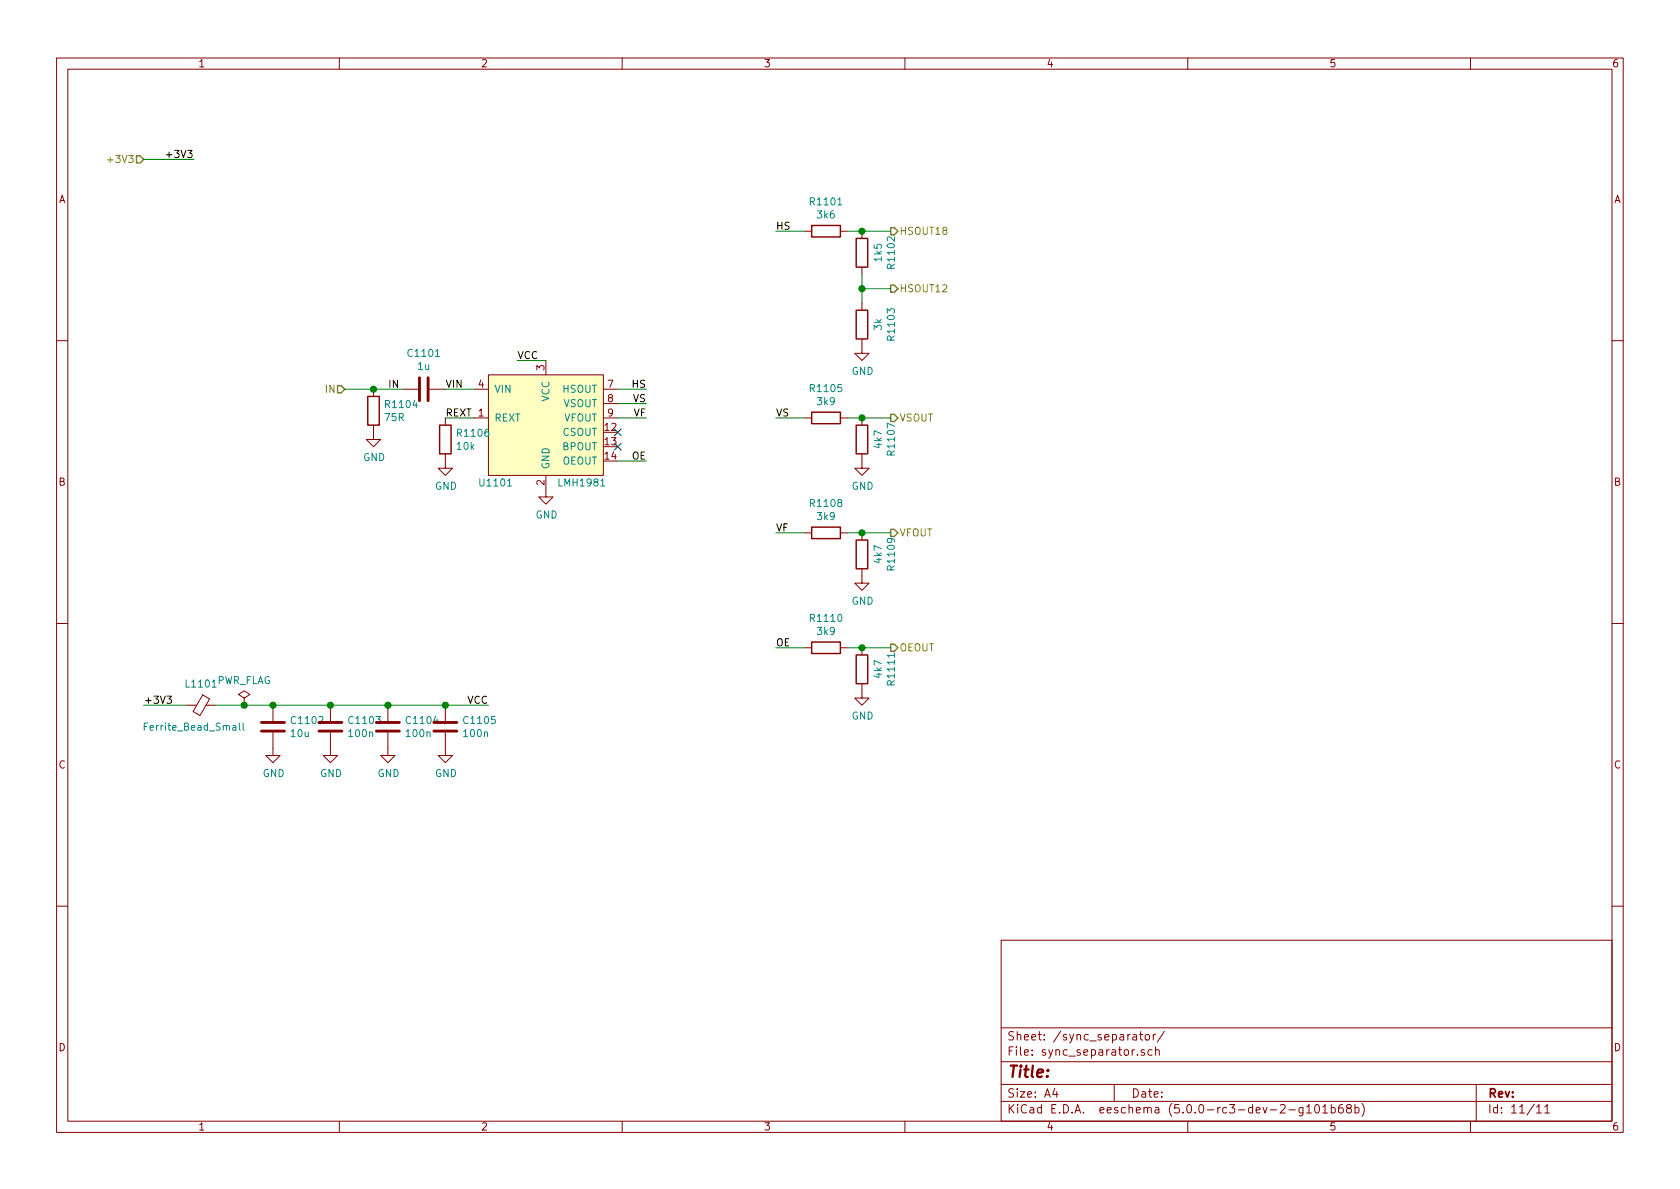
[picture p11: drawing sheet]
EESchema Schematic File Version 4
LIBS:AXIOM-photonSDI-hw-cache
EELAYER 26 0
EELAYER END
$Descr A4 11693 8268
encoding utf-8
Sheet 11 11
Title ""
Date ""
Rev ""
Comp ""
Comment1 ""
Comment2 ""
Comment3 ""
Comment4 ""
$EndDescr
Text HLabel 2400 2700 0    50   Input ~ 0
IN
$Comp
L Device:R R1104
U 1 1
P 2600 2850
F 0 "R1104" H 2670 2896 50  0000 L CNN
F 1 "75R" H 2670 2805 50  0000 L CNN
F 2 "Resistor_SMD:R_0402_1005Metric" V 2530 2850 50  0001 C CNN
F 3 "~" H 2600 2850 50  0001 C CNN
	1    2600 2850
	1    0    0    -1  
$EndComp
$Comp
L Device:C C1101
U 1 1
P 2950 2700
F 0 "C1101" V 2698 2700 50  0000 C CNN
F 1 "1u" V 2789 2700 50  0000 C CNN
F 2 "Capacitor_SMD:C_0402_1005Metric" H 2988 2550 50  0001 C CNN
F 3 "~" H 2950 2700 50  0001 C CNN
	1    2950 2700
	0    1    1    0   
$EndComp
$Comp
L power:GND #PWR01102
U 1 1
P 2600 3000
F 0 "#PWR01102" H 2600 2750 50  0001 C CNN
F 1 "GND" H 2605 2827 50  0000 C CNN
F 2 "" H 2600 3000 50  0001 C CNN
F 3 "" H 2600 3000 50  0001 C CNN
	1    2600 3000
	1    0    0    -1  
$EndComp
$Comp
L Video:LMH1981 U1101
U 1 1
P 3800 2950
F 0 "U1101" H 3450 2550 50  0000 C CNN
F 1 "LMH1981" H 4050 2550 50  0000 C CNN
F 2 "Package_SO:TSSOP-14_4.4x5mm_P0.65mm" H 3800 2700 50  0001 C CNN
F 3 "" H 3800 2700 50  0001 C CNN
	1    3800 2950
	1    0    0    -1  
$EndComp
$Comp
L power:GND #PWR01105
U 1 1
P 3800 3400
F 0 "#PWR01105" H 3800 3150 50  0001 C CNN
F 1 "GND" H 3805 3227 50  0000 C CNN
F 2 "" H 3800 3400 50  0001 C CNN
F 3 "" H 3800 3400 50  0001 C CNN
	1    3800 3400
	1    0    0    -1  
$EndComp
Wire Wire Line
	2400 2700 2600 2700
Wire Wire Line
	2600 2700 2800 2700
Connection ~ 2600 2700
Text Label 2700 2700 0    50   ~ 0
IN
Wire Wire Line
	3100 2700 3300 2700
Text Label 3100 2700 0    50   ~ 0
VIN
Text HLabel 1000 1100 0    50   Input ~ 0
+3V3
Wire Wire Line
	1350 1100 1000 1100
Text Label 1350 1100 2    50   ~ 0
+3V3
Wire Wire Line
	3600 2500 3800 2500
Text Label 3600 2500 0    50   ~ 0
VCC
$Comp
L Device:Ferrite_Bead_Small L1101
U 1 1
P 1400 4900
F 0 "L1101" V 1250 4900 50  0000 C CNN
F 1 "Ferrite_Bead_Small" V 1550 4850 50  0000 C CNN
F 2 "Inductor_SMD:L_0402_1005Metric" V 1330 4900 50  0001 C CNN
F 3 "~" H 1400 4900 50  0001 C CNN
	1    1400 4900
	0    1    1    0   
$EndComp
Wire Wire Line
	1000 4900 1300 4900
Text Label 1000 4900 0    50   ~ 0
+3V3
$Comp
L power:PWR_FLAG #FLG01101
U 1 1
P 1700 4900
F 0 "#FLG01101" H 1700 4975 50  0001 C CNN
F 1 "PWR_FLAG" H 1700 5074 50  0000 C CNN
F 2 "" H 1700 4900 50  0001 C CNN
F 3 "~" H 1700 4900 50  0001 C CNN
	1    1700 4900
	1    0    0    -1  
$EndComp
Wire Wire Line
	1700 4900 1900 4900
Text Label 3400 4900 2    50   ~ 0
VCC
$Comp
L Device:C C1102
U 1 1
P 1900 5050
F 0 "C1102" H 2015 5096 50  0000 L CNN
F 1 "10u" H 2015 5005 50  0000 L CNN
F 2 "Capacitor_SMD:C_0402_1005Metric" H 1938 4900 50  0001 C CNN
F 3 "~" H 1900 5050 50  0001 C CNN
	1    1900 5050
	1    0    0    -1  
$EndComp
$Comp
L power:GND #PWR01108
U 1 1
P 1900 5200
F 0 "#PWR01108" H 1900 4950 50  0001 C CNN
F 1 "GND" H 1905 5027 50  0000 C CNN
F 2 "" H 1900 5200 50  0001 C CNN
F 3 "" H 1900 5200 50  0001 C CNN
	1    1900 5200
	1    0    0    -1  
$EndComp
Connection ~ 1900 4900
$Comp
L Device:C C1103
U 1 1
P 2300 5050
F 0 "C1103" H 2415 5096 50  0000 L CNN
F 1 "100n" H 2415 5005 50  0000 L CNN
F 2 "Capacitor_SMD:C_0402_1005Metric" H 2338 4900 50  0001 C CNN
F 3 "~" H 2300 5050 50  0001 C CNN
	1    2300 5050
	1    0    0    -1  
$EndComp
$Comp
L power:GND #PWR01109
U 1 1
P 2300 5200
F 0 "#PWR01109" H 2300 4950 50  0001 C CNN
F 1 "GND" H 2305 5027 50  0000 C CNN
F 2 "" H 2300 5200 50  0001 C CNN
F 3 "" H 2300 5200 50  0001 C CNN
	1    2300 5200
	1    0    0    -1  
$EndComp
Connection ~ 2300 4900
Wire Wire Line
	2300 4900 2700 4900
Wire Wire Line
	1900 4900 2300 4900
$Comp
L Device:C C1104
U 1 1
P 2700 5050
F 0 "C1104" H 2815 5096 50  0000 L CNN
F 1 "100n" H 2815 5005 50  0000 L CNN
F 2 "Capacitor_SMD:C_0402_1005Metric" H 2738 4900 50  0001 C CNN
F 3 "~" H 2700 5050 50  0001 C CNN
	1    2700 5050
	1    0    0    -1  
$EndComp
$Comp
L power:GND #PWR01110
U 1 1
P 2700 5200
F 0 "#PWR01110" H 2700 4950 50  0001 C CNN
F 1 "GND" H 2705 5027 50  0000 C CNN
F 2 "" H 2700 5200 50  0001 C CNN
F 3 "" H 2700 5200 50  0001 C CNN
	1    2700 5200
	1    0    0    -1  
$EndComp
Connection ~ 2700 4900
Wire Wire Line
	2700 4900 3100 4900
$Comp
L Device:C C1105
U 1 1
P 3100 5050
F 0 "C1105" H 3215 5096 50  0000 L CNN
F 1 "100n" H 3215 5005 50  0000 L CNN
F 2 "Capacitor_SMD:C_0402_1005Metric" H 3138 4900 50  0001 C CNN
F 3 "~" H 3100 5050 50  0001 C CNN
	1    3100 5050
	1    0    0    -1  
$EndComp
$Comp
L power:GND #PWR01111
U 1 1
P 3100 5200
F 0 "#PWR01111" H 3100 4950 50  0001 C CNN
F 1 "GND" H 3105 5027 50  0000 C CNN
F 2 "" H 3100 5200 50  0001 C CNN
F 3 "" H 3100 5200 50  0001 C CNN
	1    3100 5200
	1    0    0    -1  
$EndComp
Connection ~ 3100 4900
Wire Wire Line
	3100 4900 3400 4900
$Comp
L Device:R R1106
U 1 1
P 3100 3050
F 0 "R1106" H 3170 3096 50  0000 L CNN
F 1 "10k" H 3170 3005 50  0000 L CNN
F 2 "Resistor_SMD:R_0402_1005Metric" V 3030 3050 50  0001 C CNN
F 3 "~" H 3100 3050 50  0001 C CNN
	1    3100 3050
	1    0    0    -1  
$EndComp
Wire Wire Line
	3100 2900 3300 2900
$Comp
L power:GND #PWR01103
U 1 1
P 3100 3200
F 0 "#PWR01103" H 3100 2950 50  0001 C CNN
F 1 "GND" H 3105 3027 50  0000 C CNN
F 2 "" H 3100 3200 50  0001 C CNN
F 3 "" H 3100 3200 50  0001 C CNN
	1    3100 3200
	1    0    0    -1  
$EndComp
Text Label 3100 2900 0    50   ~ 0
REXT
$Comp
L Device:R R1101
U 1 1
P 5750 1600
F 0 "R1101" V 5543 1600 50  0000 C CNN
F 1 "3k6" V 5634 1600 50  0000 C CNN
F 2 "Resistor_SMD:R_0402_1005Metric" V 5680 1600 50  0001 C CNN
F 3 "~" H 5750 1600 50  0001 C CNN
	1    5750 1600
	0    1    1    0   
$EndComp
$Comp
L Device:R R1105
U 1 1
P 5750 2900
F 0 "R1105" V 5543 2900 50  0000 C CNN
F 1 "3k9" V 5634 2900 50  0000 C CNN
F 2 "Resistor_SMD:R_0402_1005Metric" V 5680 2900 50  0001 C CNN
F 3 "~" H 5750 2900 50  0001 C CNN
	1    5750 2900
	0    1    1    0   
$EndComp
$Comp
L Device:R R1108
U 1 1
P 5750 3700
F 0 "R1108" V 5543 3700 50  0000 C CNN
F 1 "3k9" V 5634 3700 50  0000 C CNN
F 2 "Resistor_SMD:R_0402_1005Metric" V 5680 3700 50  0001 C CNN
F 3 "~" H 5750 3700 50  0001 C CNN
	1    5750 3700
	0    1    1    0   
$EndComp
$Comp
L Device:R R1110
U 1 1
P 5750 4500
F 0 "R1110" V 5543 4500 50  0000 C CNN
F 1 "3k9" V 5634 4500 50  0000 C CNN
F 2 "Resistor_SMD:R_0402_1005Metric" V 5680 4500 50  0001 C CNN
F 3 "~" H 5750 4500 50  0001 C CNN
	1    5750 4500
	0    1    1    0   
$EndComp
Wire Wire Line
	4300 2700 4500 2700
Wire Wire Line
	4300 2800 4500 2800
Wire Wire Line
	4300 2900 4500 2900
Wire Wire Line
	4300 3200 4500 3200
Text Label 4500 2700 2    50   ~ 0
HS
Text Label 4500 2800 2    50   ~ 0
VS
Text Label 4500 2900 2    50   ~ 0
VF
Text Label 4500 3200 2    50   ~ 0
OE
Text HLabel 6200 1600 2    50   Output ~ 0
HSOUT18
Text HLabel 6200 2900 2    50   Output ~ 0
VSOUT
Text HLabel 6200 3700 2    50   Output ~ 0
VFOUT
Text HLabel 6200 4500 2    50   Output ~ 0
OEOUT
Wire Wire Line
	5900 2900 6000 2900
Wire Wire Line
	5900 3700 6000 3700
Wire Wire Line
	5900 4500 6000 4500
Wire Wire Line
	1500 4900 1700 4900
Connection ~ 1700 4900
NoConn ~ 4300 3000
NoConn ~ 4300 3100
Wire Wire Line
	5400 1600 5600 1600
Wire Wire Line
	5400 2900 5600 2900
Wire Wire Line
	5400 3700 5600 3700
Wire Wire Line
	5400 4500 5600 4500
Text Label 5400 1600 0    50   ~ 0
HS
Text Label 5400 2900 0    50   ~ 0
VS
Text Label 5400 3700 0    50   ~ 0
VF
Text Label 5400 4500 0    50   ~ 0
OE
$Comp
L Device:R R1111
U 1 1
P 6000 4650
F 0 "R1111" V 5793 4650 50  0000 C CNN
F 1 "4k7" V 5884 4650 50  0000 C CNN
F 2 "Resistor_SMD:R_0402_1005Metric" V 5930 4650 50  0001 C CNN
F 3 "~" H 6000 4650 50  0001 C CNN
	1    6000 4650
	-1   0    0    1   
$EndComp
Connection ~ 6000 4500
Wire Wire Line
	6000 4500 6200 4500
$Comp
L power:GND #PWR01107
U 1 1
P 6000 4800
F 0 "#PWR01107" H 6000 4550 50  0001 C CNN
F 1 "GND" H 6005 4627 50  0000 C CNN
F 2 "" H 6000 4800 50  0001 C CNN
F 3 "" H 6000 4800 50  0001 C CNN
	1    6000 4800
	1    0    0    -1  
$EndComp
$Comp
L Device:R R1109
U 1 1
P 6000 3850
F 0 "R1109" V 5793 3850 50  0000 C CNN
F 1 "4k7" V 5884 3850 50  0000 C CNN
F 2 "Resistor_SMD:R_0402_1005Metric" V 5930 3850 50  0001 C CNN
F 3 "~" H 6000 3850 50  0001 C CNN
	1    6000 3850
	-1   0    0    1   
$EndComp
$Comp
L power:GND #PWR01106
U 1 1
P 6000 4000
F 0 "#PWR01106" H 6000 3750 50  0001 C CNN
F 1 "GND" H 6005 3827 50  0000 C CNN
F 2 "" H 6000 4000 50  0001 C CNN
F 3 "" H 6000 4000 50  0001 C CNN
	1    6000 4000
	1    0    0    -1  
$EndComp
Connection ~ 6000 3700
Wire Wire Line
	6000 3700 6200 3700
$Comp
L Device:R R1107
U 1 1
P 6000 3050
F 0 "R1107" V 5793 3050 50  0000 C CNN
F 1 "4k7" V 5884 3050 50  0000 C CNN
F 2 "Resistor_SMD:R_0402_1005Metric" V 5930 3050 50  0001 C CNN
F 3 "~" H 6000 3050 50  0001 C CNN
	1    6000 3050
	-1   0    0    1   
$EndComp
$Comp
L power:GND #PWR01104
U 1 1
P 6000 3200
F 0 "#PWR01104" H 6000 2950 50  0001 C CNN
F 1 "GND" H 6005 3027 50  0000 C CNN
F 2 "" H 6000 3200 50  0001 C CNN
F 3 "" H 6000 3200 50  0001 C CNN
	1    6000 3200
	1    0    0    -1  
$EndComp
Connection ~ 6000 2900
Wire Wire Line
	6000 2900 6200 2900
$Comp
L Device:R R1103
U 1 1
P 6000 2250
F 0 "R1103" V 5793 2250 50  0000 C CNN
F 1 "3k" V 5884 2250 50  0000 C CNN
F 2 "Resistor_SMD:R_0402_1005Metric" V 5930 2250 50  0001 C CNN
F 3 "~" H 6000 2250 50  0001 C CNN
	1    6000 2250
	-1   0    0    1   
$EndComp
$Comp
L power:GND #PWR01101
U 1 1
P 6000 2400
F 0 "#PWR01101" H 6000 2150 50  0001 C CNN
F 1 "GND" H 6005 2227 50  0000 C CNN
F 2 "" H 6000 2400 50  0001 C CNN
F 3 "" H 6000 2400 50  0001 C CNN
	1    6000 2400
	1    0    0    -1  
$EndComp
Wire Wire Line
	5900 1600 6000 1600
$Comp
L Device:R R1102
U 1 1
P 6000 1750
F 0 "R1102" V 5793 1750 50  0000 C CNN
F 1 "1k5" V 5884 1750 50  0000 C CNN
F 2 "Resistor_SMD:R_0402_1005Metric" V 5930 1750 50  0001 C CNN
F 3 "~" H 6000 1750 50  0001 C CNN
	1    6000 1750
	-1   0    0    1   
$EndComp
Wire Wire Line
	6000 2100 6000 2000
Connection ~ 6000 1600
Wire Wire Line
	6000 1600 6200 1600
Text HLabel 6200 2000 2    50   Output ~ 0
HSOUT12
Wire Wire Line
	6000 2000 6200 2000
Connection ~ 6000 2000
Wire Wire Line
	6000 2000 6000 1900
$EndSCHEMATC
